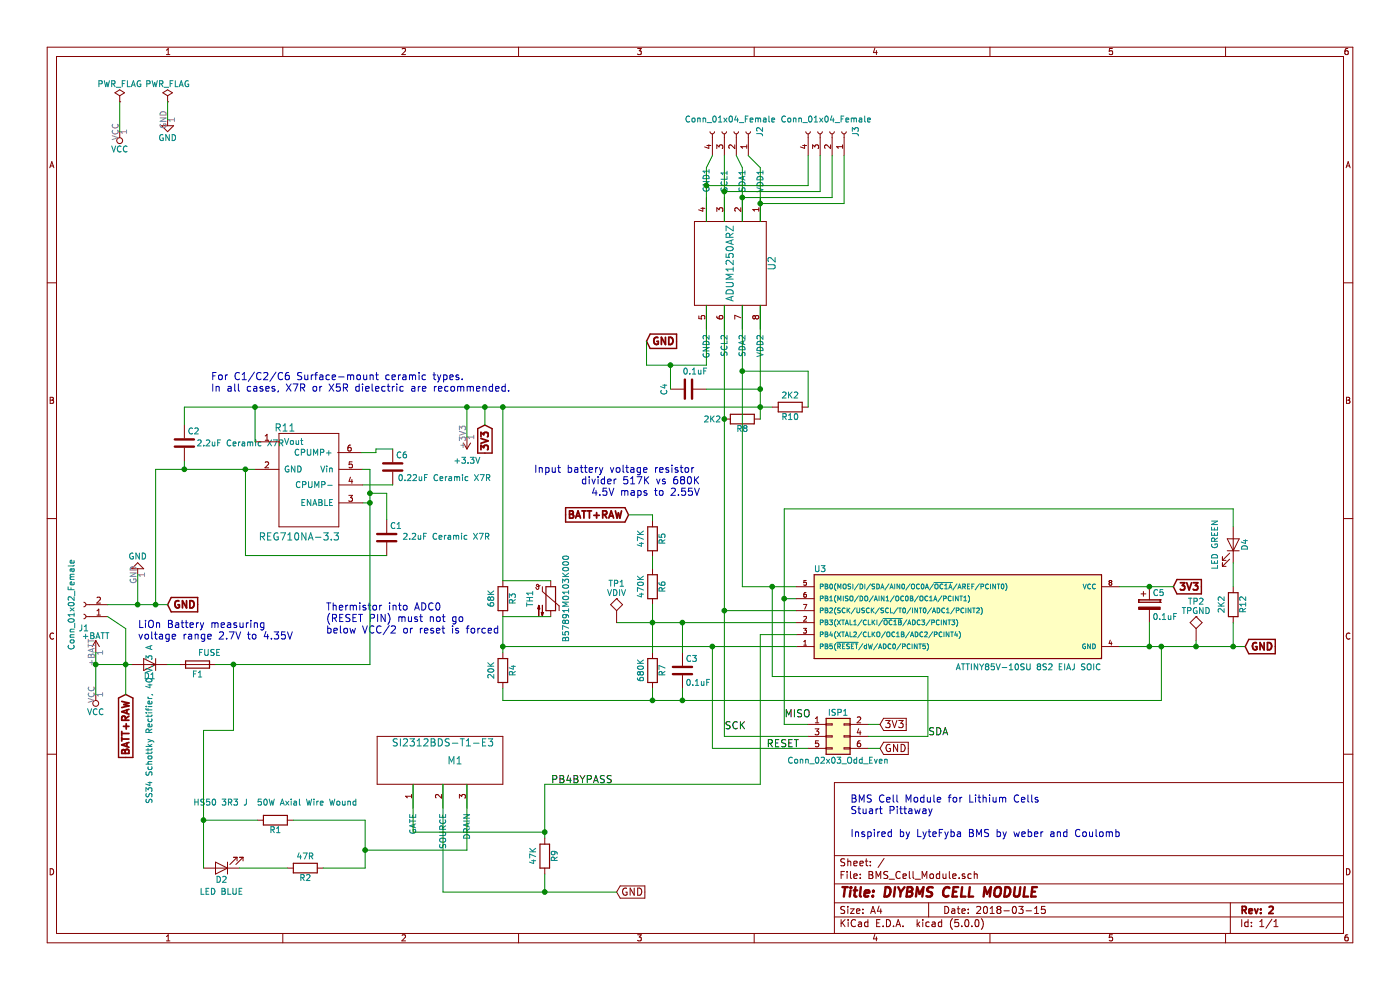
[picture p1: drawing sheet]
EESchema Schematic File Version 4
LIBS:BMS_Cell_Module-cache
EELAYER 26 0
EELAYER END
$Descr A4 11693 8268
encoding utf-8
Sheet 1 1
Title "DIYBMS CELL MODULE"
Date "2018-03-15"
Rev "2"
Comp ""
Comment1 ""
Comment2 ""
Comment3 ""
Comment4 ""
$EndDescr
$Comp
L Device:Thermistor_NTC TH1
U 1 1
P 4600 5000
F 0 "TH1" V 4425 5000 50  0000 C CNN
F 1 "B57891M0103K000" V 4725 5000 50  0000 C CNN
F 2 "Resistors_THT:R_Axial_DIN0204_L3.6mm_D1.6mm_P2.54mm_Vertical" H 4600 5050 50  0001 C CNN
F 3 "http://uk.farnell.com/epcos/b57891m0103k000/thermistor-ntc-radial-leaded/dp/2285471" H 4600 5050 50  0001 C CNN
	1    4600 5000
	1    0    0    -1  
$EndComp
$Comp
L atmel:ATTINY85-20SU U3
U 1 1
P 8000 5150
F 0 "U3" H 6850 5550 50  0000 C CNN
F 1 "ATTINY85V-10SU 8S2 EIAJ SOIC" H 8590 4730 50  0000 C CNN
F 2 "ATTINY:ATTINY85V" H 8950 5150 50  0001 C CIN
F 3 "" H 8000 5150 50  0001 C CNN
	1    8000 5150
	1    0    0    -1  
$EndComp
$Comp
L Device:LED D4
U 1 1
P 10300 4550
F 0 "D4" H 10300 4650 50  0000 C CNN
F 1 "LED GREEN" H 10300 4400 50  0000 C CNN
F 2 "LEDs:LED_1206_HandSoldering" H 10300 4550 50  0001 C CNN
F 3 "" H 10300 4550 50  0001 C CNN
	1    10300 4550
	0    1    -1   0   
$EndComp
$Comp
L Device:CP C5
U 1 1
P 9600 5050
F 0 "C5" H 9625 5150 50  0000 L CNN
F 1 "0.1uF" H 9625 4950 50  0000 L CNN
F 2 "Capacitors_SMD:C_1206_HandSoldering" H 9638 4900 50  0001 C CNN
F 3 "" H 9600 5050 50  0001 C CNN
	1    9600 5050
	1    0    0    -1  
$EndComp
$Comp
L adum1250arz:ADUM1250ARZ U2
U 1 1
P 6150 2200
F 0 "U2" H 6150 2500 60  0000 C CNN
F 1 "ADUM1250ARZ" H 6150 2150 60  0000 C CNN
F 2 "adum1250:ADUM1250" H 6200 2100 60  0001 C CNN
F 3 "" H 6200 2100 60  0001 C CNN
	1    6150 2200
	0    1    1    0   
$EndComp
$Comp
L Device:C C2
U 1 1
P 1540 3700
F 0 "C2" H 1565 3800 50  0000 L CNN
F 1 "2.2uF Ceramic X7R" H 1640 3700 50  0000 L CNN
F 2 "Capacitors_SMD:C_1206_HandSoldering" H 1578 3550 50  0001 C CNN
F 3 "http://uk.farnell.com/kemet/c1206x224k5ractu/cap-mlcc-x7r-220nf-50v-1206/dp/1414056" H 1540 3700 50  0001 C CNN
	1    1540 3700
	1    0    0    -1  
$EndComp
$Comp
L Device:C C1
U 1 1
P 3230 4490
F 0 "C1" H 3255 4590 50  0000 L CNN
F 1 "2.2uF Ceramic X7R" H 3360 4500 50  0000 L CNN
F 2 "Capacitors_SMD:C_1206_HandSoldering" H 3268 4340 50  0001 C CNN
F 3 "http://uk.farnell.com/kemet/c1206x224k5ractu/cap-mlcc-x7r-220nf-50v-1206/dp/1414056" H 3230 4490 50  0001 C CNN
	1    3230 4490
	1    0    0    -1  
$EndComp
$Comp
L Device:R R8
U 1 1
P 6200 3500
F 0 "R8" V 6280 3500 50  0000 C CNN
F 1 "2K2" V 6200 3250 50  0000 C CNN
F 2 "Resistors_SMD:R_1206_HandSoldering" V 6130 3500 50  0001 C CNN
F 3 "" H 6200 3500 50  0001 C CNN
	1    6200 3500
	0    1    1    0   
$EndComp
$Comp
L Device:R R3
U 1 1
P 4200 5000
F 0 "R3" V 4280 5000 50  0000 C CNN
F 1 "68K" V 4100 5000 50  0000 C CNN
F 2 "Resistors_SMD:R_1206_HandSoldering" V 4130 5000 50  0001 C CNN
F 3 "" H 4200 5000 50  0001 C CNN
	1    4200 5000
	1    0    0    -1  
$EndComp
$Comp
L Device:R R10
U 1 1
P 6600 3400
F 0 "R10" V 6680 3400 50  0000 C CNN
F 1 "2K2" V 6500 3400 50  0000 C CNN
F 2 "Resistors_SMD:R_1206_HandSoldering" V 6530 3400 50  0001 C CNN
F 3 "" H 6600 3400 50  0001 C CNN
	1    6600 3400
	0    1    1    0   
$EndComp
$Comp
L Device:C C4
U 1 1
P 5750 3250
F 0 "C4" H 5700 3050 50  0000 L CNN
F 1 "0.1uF" V 5600 3200 50  0000 L CNN
F 2 "Capacitors_SMD:C_1206_HandSoldering" H 5788 3100 50  0001 C CNN
F 3 "" H 5750 3250 50  0001 C CNN
	1    5750 3250
	0    1    1    0   
$EndComp
$Comp
L Device:C C3
U 1 1
P 5700 5600
F 0 "C3" H 5725 5700 50  0000 L CNN
F 1 "0.1uF" H 5725 5500 50  0000 L CNN
F 2 "Capacitors_SMD:C_1206_HandSoldering" H 5738 5450 50  0001 C CNN
F 3 "" H 5700 5600 50  0001 C CNN
	1    5700 5600
	1    0    0    -1  
$EndComp
$Comp
L Device:R R7
U 1 1
P 5450 5600
F 0 "R7" V 5530 5600 50  0000 C CNN
F 1 "680K" V 5350 5600 50  0000 C CNN
F 2 "Resistors_SMD:R_1206_HandSoldering" V 5380 5600 50  0001 C CNN
F 3 "" H 5450 5600 50  0001 C CNN
	1    5450 5600
	1    0    0    -1  
$EndComp
$Comp
L Device:R R6
U 1 1
P 5450 4900
F 0 "R6" V 5530 4900 50  0000 C CNN
F 1 "470K" V 5350 4900 50  0000 C CNN
F 2 "Resistors_SMD:R_1206_HandSoldering" V 5380 4900 50  0001 C CNN
F 3 "" H 5450 4900 50  0001 C CNN
	1    5450 4900
	1    0    0    -1  
$EndComp
Text GLabel 4050 3550 3    60   Input ~ 12
3V3
Text GLabel 9800 4900 2    60   Input ~ 12
3V3
Text GLabel 10400 5400 2    60   Input ~ 12
GND
Text Notes 5850 4150 2    60   ~ 0
Input battery voltage resistor \ndivider 517K vs 680K\n4.5V maps to 2.55V
Text Notes 1150 5350 0    60   ~ 0
LiOn Battery measuring \nvoltage range 2.7V to 4.35V
$Comp
L Device:R R5
U 1 1
P 5450 4500
F 0 "R5" V 5530 4500 50  0000 C CNN
F 1 "47K" V 5350 4500 50  0000 C CNN
F 2 "Resistors_SMD:R_1206_HandSoldering" V 5380 4500 50  0001 C CNN
F 3 "" H 5450 4500 50  0001 C CNN
	1    5450 4500
	1    0    0    -1  
$EndComp
$Comp
L Device:R R4
U 1 1
P 4200 5600
F 0 "R4" V 4280 5600 50  0000 C CNN
F 1 "20K" V 4100 5600 50  0000 C CNN
F 2 "Resistors_SMD:R_1206_HandSoldering" V 4130 5600 50  0001 C CNN
F 3 "" H 4200 5600 50  0001 C CNN
	1    4200 5600
	1    0    0    -1  
$EndComp
Text Notes 2720 5300 0    60   ~ 0
Thermistor into ADC0 \n(RESET PIN) must not go \nbelow VCC/2 or reset is forced
$Comp
L Device:R R12
U 1 1
P 10300 5050
F 0 "R12" V 10380 5050 50  0000 C CNN
F 1 "2K2" V 10200 5050 50  0000 C CNN
F 2 "Resistors_SMD:R_1206_HandSoldering" V 10230 5050 50  0001 C CNN
F 3 "" H 10300 5050 50  0001 C CNN
	1    10300 5050
	1    0    0    -1  
$EndComp
$Comp
L conn:Conn_01x04_Female J2
U 1 1
P 6150 1100
F 0 "J2" H 6150 1300 50  0000 C CNN
F 1 "Conn_01x04_Female" V 6250 1050 50  0000 C CNN
F 2 "Connectors_JST:JST_PH_S4B-PH-K_04x2.00mm_Angled" H 6150 1100 50  0001 C CNN
F 3 "" H 6150 1100 50  0001 C CNN
	1    6150 1100
	0    1    -1   0   
$EndComp
$Comp
L conn:Conn_01x04_Female J3
U 1 1
P 6950 1100
F 0 "J3" H 6950 1300 50  0000 C CNN
F 1 "Conn_01x04_Female" V 7050 1050 50  0000 C CNN
F 2 "Connectors_JST:JST_PH_S4B-PH-K_04x2.00mm_Angled" H 6950 1100 50  0001 C CNN
F 3 "" H 6950 1100 50  0001 C CNN
	1    6950 1100
	0    1    -1   0   
$EndComp
$Comp
L conn:Conn_01x02_Female J1
U 1 1
P 700 5150
F 0 "J1" H 700 5250 50  0000 C CNN
F 1 "Conn_01x02_Female" V 800 5050 50  0000 C CNN
F 2 "Connectors_JST:JST_PH_S2B-PH-K_02x2.00mm_Angled" H 700 5150 50  0001 C CNN
F 3 "" H 700 5150 50  0001 C CNN
	1    700  5150
	-1   0    0    1   
$EndComp
$Comp
L power:GND #PWR01
U 1 1
P 1150 4800
F 0 "#PWR01" H 1150 4550 50  0001 C CNN
F 1 "GND" H 1150 4650 50  0000 C CNN
F 2 "" H 1150 4800 50  0001 C CNN
F 3 "" H 1150 4800 50  0001 C CNN
	1    1150 4800
	1    0    0    1   
$EndComp
$Comp
L power:+3.3V #PWR02
U 1 1
P 3900 3650
F 0 "#PWR02" H 3900 3500 50  0001 C CNN
F 1 "+3.3V" H 3900 3850 50  0000 C CNN
F 2 "" H 3900 3650 50  0001 C CNN
F 3 "" H 3900 3650 50  0001 C CNN
	1    3900 3650
	1    0    0    1   
$EndComp
$Comp
L power:PWR_FLAG #FLG03
U 1 1
P 1000 850
F 0 "#FLG03" H 1000 925 50  0001 C CNN
F 1 "PWR_FLAG" H 1000 1000 50  0000 C CNN
F 2 "" H 1000 850 50  0001 C CNN
F 3 "" H 1000 850 50  0001 C CNN
	1    1000 850 
	1    0    0    -1  
$EndComp
$Comp
L power:PWR_FLAG #FLG04
U 1 1
P 1400 850
F 0 "#FLG04" H 1400 925 50  0001 C CNN
F 1 "PWR_FLAG" H 1400 1000 50  0000 C CNN
F 2 "" H 1400 850 50  0001 C CNN
F 3 "" H 1400 850 50  0001 C CNN
	1    1400 850 
	1    0    0    -1  
$EndComp
$Comp
L power:VCC #PWR05
U 1 1
P 1000 1100
F 0 "#PWR05" H 1000 950 50  0001 C CNN
F 1 "VCC" H 1000 1250 50  0000 C CNN
F 2 "" H 1000 1100 50  0001 C CNN
F 3 "" H 1000 1100 50  0001 C CNN
	1    1000 1100
	1    0    0    1   
$EndComp
$Comp
L power:GND #PWR06
U 1 1
P 1400 1000
F 0 "#PWR06" H 1400 750 50  0001 C CNN
F 1 "GND" H 1400 850 50  0000 C CNN
F 2 "" H 1400 1000 50  0001 C CNN
F 3 "" H 1400 1000 50  0001 C CNN
	1    1400 1000
	1    0    0    -1  
$EndComp
$Comp
L Device:R R9
U 1 1
P 4550 7150
F 0 "R9" V 4630 7150 50  0000 C CNN
F 1 "47K" V 4450 7150 50  0000 C CNN
F 2 "Resistors_SMD:R_1206_HandSoldering" V 4480 7150 50  0001 C CNN
F 3 "" H 4550 7150 50  0001 C CNN
	1    4550 7150
	1    0    0    -1  
$EndComp
$Comp
L BMS_Cell_Module-rescue:SI2312BDS-T1-E3 M1
U 1 1
P 3800 6350
F 0 "M1" H 3800 6350 60  0000 C CNN
F 1 "SI2312BDS-T1-E3" H 3700 6500 60  0000 C CNN
F 2 "TO_SOT_Packages_SMD:SOT-23" H 3800 6350 60  0001 C CNN
F 3 "" H 3800 6350 60  0001 C CNN
	1    3800 6350
	1    0    0    -1  
$EndComp
$Comp
L Device:LED D2
U 1 1
P 1850 7250
F 0 "D2" H 1850 7350 50  0000 C CNN
F 1 "LED BLUE" H 1850 7450 50  0000 C CNN
F 2 "LEDs:LED_1206_HandSoldering" H 1850 7250 50  0001 C CNN
F 3 "" H 1850 7250 50  0001 C CNN
	1    1850 7250
	-1   0    0    1   
$EndComp
$Comp
L Device:R R2
U 1 1
P 2550 7250
F 0 "R2" V 2630 7250 50  0000 C CNN
F 1 "47R" V 2450 7250 50  0000 C CNN
F 2 "Resistors_SMD:R_1206_HandSoldering" V 2480 7250 50  0001 C CNN
F 3 "" H 2550 7250 50  0001 C CNN
	1    2550 7250
	0    1    1    0   
$EndComp
Text Notes 7100 7000 0    60   ~ 0
BMS Cell Module for Lithium Cells\nStuart Pittaway\n\nInspired by LyteFyba BMS by weber and Coulomb
Text GLabel 1050 5800 3    60   Input ~ 12
BATT+RAW
$Comp
L Device:D D1
U 1 1
P 1250 5550
F 0 "D1" H 1250 5650 50  0000 C CNN
F 1 "SS34 Schottky Rectifier, 40 V, 3 A" V 1250 6050 50  0000 C CNN
F 2 "ATTINY:DO-221AC" H 1250 5550 50  0001 C CNN
F 3 "http://uk.farnell.com/multicomp/ss34/schottky-rectifier-3a-40v-do-214ab/dp/2675144" H 1250 5550 50  0001 C CNN
	1    1250 5550
	-1   0    0    1   
$EndComp
$Comp
L power:VCC #PWR07
U 1 1
P 800 5800
F 0 "#PWR07" H 800 5650 50  0001 C CNN
F 1 "VCC" H 800 5950 50  0000 C CNN
F 2 "" H 800 5800 50  0001 C CNN
F 3 "" H 800 5800 50  0001 C CNN
	1    800  5800
	-1   0    0    1   
$EndComp
$Comp
L Device:Fuse F1
U 1 1
P 1650 5550
F 0 "F1" V 1730 5550 50  0000 C CNN
F 1 "FUSE" V 1550 5650 50  0000 C CNN
F 2 "Resistors_SMD:R_1812_HandSoldering" V 1580 5550 50  0001 C CNN
F 3 "" H 1650 5550 50  0001 C CNN
	1    1650 5550
	0    1    1    0   
$EndComp
$Comp
L Device:R R1
U 1 1
P 2300 6850
F 0 "R1" V 2380 6850 50  0000 C CNN
F 1 "HS50 3R3 J  50W Axial Wire Wound" V 2150 6850 50  0000 C CNN
F 2 "Resistors_THT:R_Axial_Power_L50.0mm_W9.0mm_P60.96mm" V 2230 6850 50  0001 C CNN
F 3 "http://uk.rs-online.com/web/p/panel-mount-fixed-resistors/0160916/" H 2300 6850 50  0001 C CNN
	1    2300 6850
	0    1    1    0   
$EndComp
Text GLabel 1400 5050 2    60   Input ~ 12
GND
Wire Wire Line
	5900 3050 5900 2550
Connection ~ 6050 3500
Connection ~ 6350 3400
Connection ~ 6200 3100
Wire Wire Line
	6350 2550 6350 3250
Wire Wire Line
	6350 3400 6350 3250
Wire Wire Line
	5600 3050 5600 3250
Connection ~ 5600 3050
Wire Wire Line
	6350 3250 5900 3250
Connection ~ 6350 3250
Wire Wire Line
	9600 5400 9600 5200
Connection ~ 9600 5400
Connection ~ 9600 4900
Wire Wire Line
	5700 5200 5700 5450
Connection ~ 5700 5200
Wire Wire Line
	5700 5850 5700 5750
Wire Wire Line
	9700 5850 9700 5400
Connection ~ 9700 5400
Wire Wire Line
	5450 5050 5450 5200
Wire Wire Line
	5450 5750 5450 5850
Connection ~ 5700 5850
Connection ~ 5450 5200
Wire Wire Line
	5450 4650 5450 4750
Wire Wire Line
	4200 4850 4600 4850
Wire Wire Line
	4200 5150 4600 5150
Wire Wire Line
	4200 5150 4200 5400
Wire Wire Line
	4200 3400 4200 4850
Connection ~ 4200 3400
Wire Wire Line
	4200 5850 4200 5750
Connection ~ 5450 5850
Wire Wire Line
	4200 5400 5950 5400
Connection ~ 4200 5400
Wire Wire Line
	10300 4250 10300 4400
Wire Wire Line
	10300 4700 10300 4900
Wire Wire Line
	9350 5400 9600 5400
Connection ~ 10300 5400
Wire Wire Line
	6550 4250 10300 4250
Wire Wire Line
	6550 4250 6550 5000
Wire Wire Line
	6550 5000 6650 5000
Wire Wire Line
	6200 3100 6750 3100
Wire Wire Line
	6750 3100 6750 3400
Wire Wire Line
	10300 5200 10300 5400
Wire Wire Line
	5450 4300 5450 4350
Wire Wire Line
	5950 1300 5900 1400
Wire Wire Line
	5900 1400 5900 1550
Wire Wire Line
	6050 1300 6050 1600
Wire Wire Line
	6200 1400 6200 1650
Wire Wire Line
	6200 1400 6150 1300
Wire Wire Line
	6250 1300 6350 1400
Wire Wire Line
	6350 1400 6350 1700
Wire Wire Line
	6350 1700 7050 1700
Wire Wire Line
	7050 1700 7050 1300
Connection ~ 6350 1700
Wire Wire Line
	6200 1650 6950 1650
Wire Wire Line
	6950 1650 6950 1300
Connection ~ 6200 1650
Wire Wire Line
	6050 1600 6850 1600
Wire Wire Line
	6850 1600 6850 1300
Connection ~ 6050 1600
Wire Wire Line
	5900 1550 6750 1550
Wire Wire Line
	6750 1550 6750 1300
Connection ~ 5900 1550
Wire Wire Line
	900  5050 1150 5050
Connection ~ 1050 5550
Connection ~ 1150 5050
Wire Wire Line
	3900 3400 3900 3650
Connection ~ 3900 3400
Wire Wire Line
	1400 850  1400 1000
Wire Wire Line
	1000 850  1000 1100
Wire Wire Line
	3450 6950 3450 6550
Wire Wire Line
	1700 6100 1700 6850
Wire Wire Line
	3050 6850 3050 7100
Connection ~ 1700 6850
Wire Wire Line
	3050 7100 3900 7100
Wire Wire Line
	2400 7250 2000 7250
Wire Wire Line
	3900 7100 3900 6550
Connection ~ 3050 7100
Wire Wire Line
	800  5550 1050 5550
Wire Wire Line
	1400 5550 1500 5550
Wire Wire Line
	3050 6850 2450 6850
Wire Wire Line
	3450 6950 4550 6950
Wire Wire Line
	4550 6550 4550 6950
Wire Wire Line
	3700 7450 4550 7450
Wire Wire Line
	6650 5300 6350 5300
Wire Wire Line
	6350 5300 6350 6550
Wire Wire Line
	6350 6550 4550 6550
Wire Wire Line
	4200 5850 5450 5850
Wire Wire Line
	4050 3400 4050 3550
Connection ~ 4050 3400
Wire Wire Line
	1540 3400 2130 3400
Wire Wire Line
	5150 5200 5450 5200
Wire Wire Line
	1150 5050 1150 4800
Wire Wire Line
	1700 6100 1950 6100
Text GLabel 5150 7450 2    60   Input ~ 0
GND
Wire Wire Line
	3700 6550 3700 7450
Connection ~ 4550 6950
Wire Wire Line
	6200 4900 6450 4900
Wire Wire Line
	6050 5100 6650 5100
Text GLabel 5250 4300 0    60   Input ~ 12
BATT+RAW
Connection ~ 5950 5400
Connection ~ 6550 5000
Wire Wire Line
	3050 7250 2700 7250
Wire Wire Line
	4550 7300 4550 7450
Connection ~ 4550 7450
$Comp
L BMS_Cell_Module-rescue:TEST TP1
U 1 1
P 5150 5200
F 0 "TP1" H 5150 5500 50  0000 C BNN
F 1 "VDIV" H 5150 5450 50  0000 C CNN
F 2 "Connectors:PINTST" H 5150 5200 50  0001 C CNN
F 3 "" H 5150 5200 50  0001 C CNN
	1    5150 5200
	1    0    0    -1  
$EndComp
Wire Wire Line
	900  5150 1050 5250
Wire Wire Line
	1050 5250 1050 5550
$Comp
L conn:Conn_02x03_Odd_Even ISP1
U 1 1
P 6950 6150
F 0 "ISP1" H 7000 6350 50  0000 C CNN
F 1 "Conn_02x03_Odd_Even" H 7000 5950 50  0000 C CNN
F 2 "Pin_Headers:Pin_Header_Straight_2x03_Pitch2.54mm" H 6950 6150 50  0001 C CNN
F 3 "" H 6950 6150 50  0001 C CNN
	1    6950 6150
	1    0    0    -1  
$EndComp
Wire Wire Line
	6550 6050 6750 6050
Connection ~ 6050 5100
Wire Wire Line
	6050 2550 6050 3500
Wire Wire Line
	6050 6150 6750 6150
Wire Wire Line
	6200 2550 6200 3100
Wire Wire Line
	6450 4900 6450 5650
Wire Wire Line
	6450 5650 7750 5650
Wire Wire Line
	7750 5650 7750 6150
Wire Wire Line
	7750 6150 7250 6150
Connection ~ 6450 4900
Wire Wire Line
	7250 6050 7350 6050
Text GLabel 7350 6050 2    60   Input ~ 0
3V3
Text GLabel 7350 6250 2    60   Input ~ 0
GND
Wire Wire Line
	7250 6250 7350 6250
Wire Wire Line
	5950 5400 5950 6250
Wire Wire Line
	5950 6250 6750 6250
Wire Wire Line
	5250 4300 5450 4300
Wire Wire Line
	2150 6850 1700 6850
$Comp
L power:+BATT #PWR08
U 1 1
P 800 5450
F 0 "#PWR08" H 800 5300 50  0001 C CNN
F 1 "+BATT" H 800 5590 50  0000 C CNN
F 2 "" H 800 5450 50  0001 C CNN
F 3 "" H 800 5450 50  0001 C CNN
	1    800  5450
	1    0    0    -1  
$EndComp
Connection ~ 800  5550
Wire Wire Line
	800  5450 800  5550
Connection ~ 1300 5050
Text Label 7750 6150 0    60   ~ 0
SDA
Text Label 6550 6000 0    60   ~ 0
MISO
Text Label 6050 6100 0    60   ~ 0
SCK
Text Label 6400 6250 0    60   ~ 0
RESET
Text Label 4600 6550 0    60   ~ 0
PB4BYPASS
Wire Wire Line
	5400 3050 5600 3050
Text GLabel 5400 2850 2    60   Input ~ 12
GND
Wire Wire Line
	5400 2850 5400 3050
$Comp
L reg710:REG710 R11
U 1 1
P 2560 3850
F 0 "R11" H 2380 4130 60  0000 C CNN
F 1 "REG710NA-3.3" H 2500 3220 60  0000 C CNN
F 2 "TO_SOT_Packages_SMD:SOT-23-6_Handsoldering" H 2560 3850 60  0001 C CNN
F 3 "" H 2560 3850 60  0001 C CNN
	1    2560 3850
	1    0    0    -1  
$EndComp
Wire Wire Line
	3030 3920 3090 3920
Wire Wire Line
	3090 3920 3090 4120
Wire Wire Line
	2130 3690 2130 3400
Wire Wire Line
	3090 5550 1950 5550
Wire Wire Line
	1950 6100 1950 5550
Connection ~ 1950 5550
Wire Wire Line
	1300 5050 1300 3920
Wire Wire Line
	1300 3920 1540 3920
$Comp
L Device:C C6
U 1 1
P 3280 3900
F 0 "C6" H 3305 4000 50  0000 L CNN
F 1 "0.22uF Ceramic X7R" H 3320 3810 50  0000 L CNN
F 2 "Capacitors_SMD:C_1206_HandSoldering" H 3318 3750 50  0001 C CNN
F 3 "http://uk.farnell.com/kemet/c1206x224k5ractu/cap-mlcc-x7r-220nf-50v-1206/dp/1414056" H 3280 3900 50  0001 C CNN
	1    3280 3900
	1    0    0    -1  
$EndComp
Wire Wire Line
	3030 4050 3280 4050
Wire Wire Line
	3280 3750 3140 3750
Wire Wire Line
	3140 3750 3140 3780
Wire Wire Line
	3140 3780 3020 3780
Wire Wire Line
	2050 3920 2050 4640
Wire Wire Line
	2050 4640 3230 4640
Connection ~ 2050 3920
Wire Wire Line
	3230 4120 3090 4120
Connection ~ 3090 4120
Wire Wire Line
	3230 4120 3230 4340
Wire Wire Line
	1540 3550 1540 3400
Connection ~ 2130 3400
Wire Wire Line
	1540 3850 1540 3920
Connection ~ 1540 3920
Wire Wire Line
	3030 4200 3090 4200
Connection ~ 3090 4200
Text Notes 1760 3280 0    60   ~ 0
For C1/C2/C6 Surface-mount ceramic types. \nIn all cases, X7R or X5R dielectric are recommended.
$Comp
L BMS_Cell_Module-rescue:TEST TP2
U 1 1
P 9990 5350
F 0 "TP2" H 9990 5650 50  0000 C BNN
F 1 "TPGND" H 9990 5600 50  0000 C CNN
F 2 "Connectors:PINTST" H 9990 5350 50  0001 C CNN
F 3 "" H 9990 5350 50  0001 C CNN
	1    9990 5350
	1    0    0    -1  
$EndComp
Wire Wire Line
	9990 5350 9990 5400
Connection ~ 9990 5400
Wire Wire Line
	6050 3500 6050 5100
Wire Wire Line
	6350 3400 6350 3500
Wire Wire Line
	6350 3400 6450 3400
Wire Wire Line
	6200 3100 6200 4900
Wire Wire Line
	5600 3050 5900 3050
Wire Wire Line
	9600 5400 9700 5400
Wire Wire Line
	9600 4900 9800 4900
Wire Wire Line
	5700 5200 6650 5200
Wire Wire Line
	9700 5400 9990 5400
Wire Wire Line
	5700 5850 9700 5850
Wire Wire Line
	5450 5200 5450 5450
Wire Wire Line
	5450 5200 5700 5200
Wire Wire Line
	4200 3400 6350 3400
Wire Wire Line
	5450 5850 5700 5850
Wire Wire Line
	4200 5400 4200 5450
Wire Wire Line
	10300 5400 10400 5400
Wire Wire Line
	6350 1700 6350 1850
Wire Wire Line
	6200 1650 6200 1850
Wire Wire Line
	6050 1600 6050 1850
Wire Wire Line
	5900 1550 5900 1850
Wire Wire Line
	1050 5550 1100 5550
Wire Wire Line
	1050 5550 1050 5800
Wire Wire Line
	1150 5050 1300 5050
Wire Wire Line
	3900 3400 4050 3400
Wire Wire Line
	1700 6850 1700 7250
Wire Wire Line
	3050 7100 3050 7250
Wire Wire Line
	4050 3400 4200 3400
Wire Wire Line
	4550 6950 4550 7000
Wire Wire Line
	5950 5400 6650 5400
Wire Wire Line
	6550 5000 6550 6050
Wire Wire Line
	4550 7450 5150 7450
Wire Wire Line
	6050 5100 6050 6150
Wire Wire Line
	6450 4900 6650 4900
Wire Wire Line
	800  5550 800  5800
Wire Wire Line
	1300 5050 1400 5050
Wire Wire Line
	1950 5550 1800 5550
Wire Wire Line
	2050 3920 2130 3920
Wire Wire Line
	3090 4120 3090 4200
Wire Wire Line
	2130 3400 3900 3400
Wire Wire Line
	1540 3920 2050 3920
Wire Wire Line
	3090 4200 3090 5550
Wire Wire Line
	9990 5400 10300 5400
Wire Wire Line
	9350 4900 9600 4900
$EndSCHEMATC
